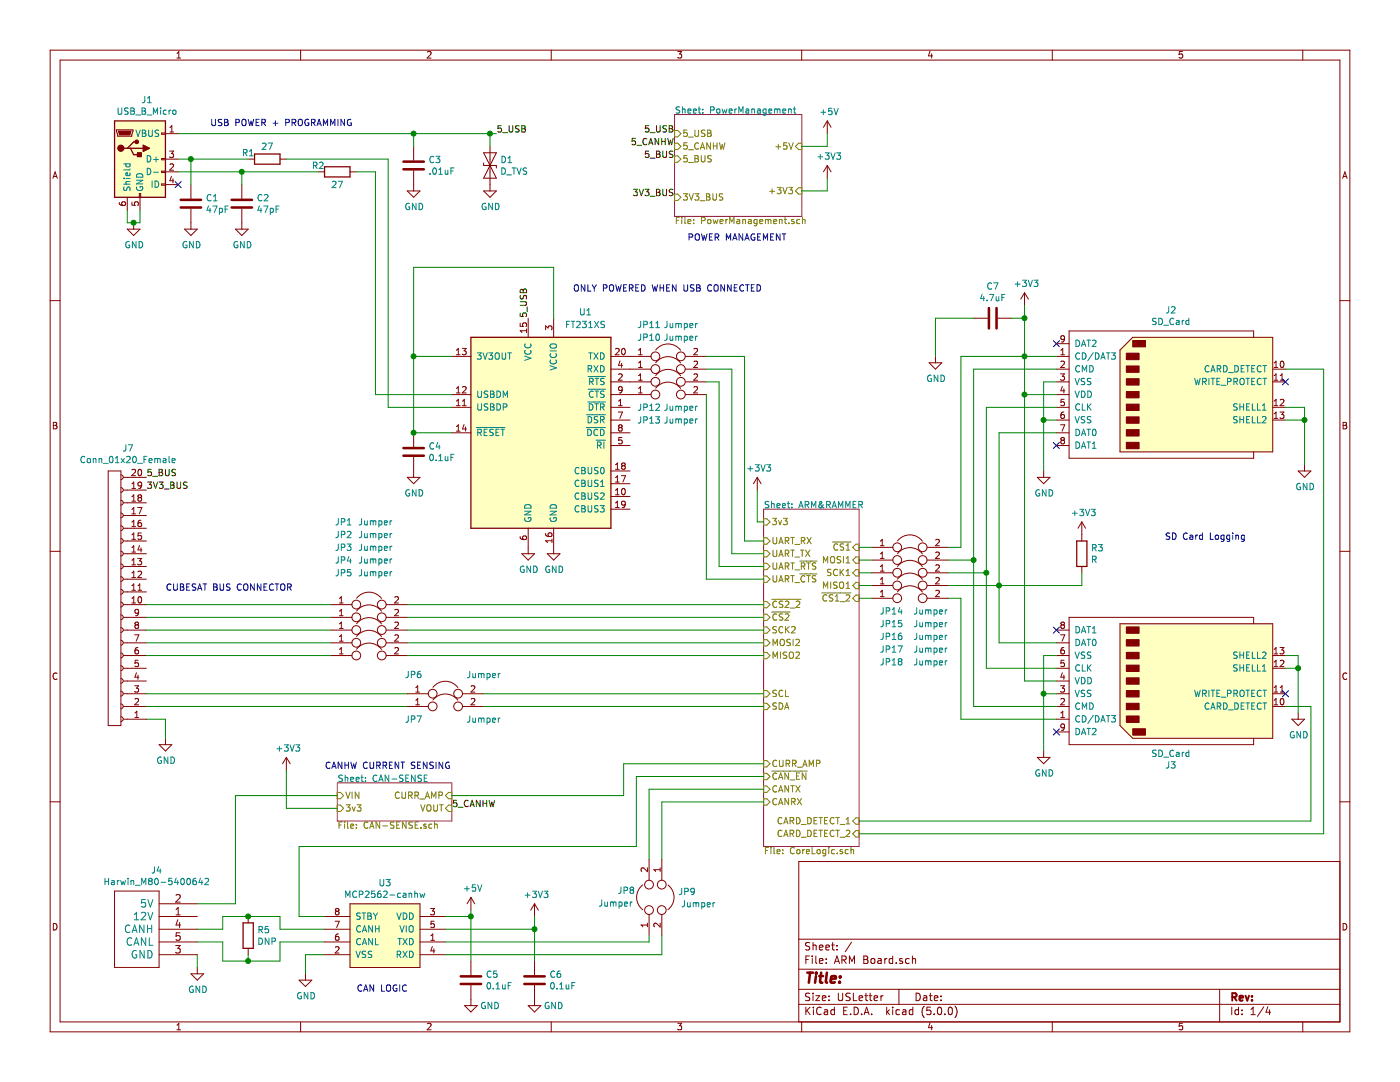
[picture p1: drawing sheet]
EESchema Schematic File Version 4
LIBS:ARM Board-cache
EELAYER 26 0
EELAYER END
$Descr USLetter 11000 8500
encoding utf-8
Sheet 1 4
Title ""
Date ""
Rev ""
Comp ""
Comment1 ""
Comment2 ""
Comment3 ""
Comment4 ""
$EndDescr
Text Notes 9150 4250 0    50   ~ 0
SD Card Logging
$Comp
L power:GND #PWR0113
U 1 1
P 1300 5800
F 0 "#PWR0113" H 1300 5550 50  0001 C CNN
F 1 "GND" H 1305 5627 50  0000 C CNN
F 2 "" H 1300 5800 50  0001 C CNN
F 3 "" H 1300 5800 50  0001 C CNN
	1    1300 5800
	1    0    0    -1  
$EndComp
Wire Wire Line
	1150 5650 1300 5650
Wire Wire Line
	1300 5650 1300 5800
$Comp
L power:GND #PWR0120
U 1 1
P 2400 7650
F 0 "#PWR0120" H 2400 7400 50  0001 C CNN
F 1 "GND" H 2405 7477 50  0000 C CNN
F 2 "" H 2400 7650 50  0001 C CNN
F 3 "" H 2400 7650 50  0001 C CNN
	1    2400 7650
	1    0    0    -1  
$EndComp
Wire Wire Line
	2550 7500 2400 7500
Wire Wire Line
	2400 7500 2400 7650
$Comp
L Device:R R5
U 1 1
P 1950 7350
F 0 "R5" H 2020 7396 50  0000 L CNN
F 1 "DNP" H 2020 7305 50  0000 L CNN
F 2 "Resistors_SMD:R_0603" V 1880 7350 50  0001 C CNN
F 3 "~" H 1950 7350 50  0001 C CNN
	1    1950 7350
	1    0    0    -1  
$EndComp
Wire Wire Line
	2550 7300 2200 7300
Wire Wire Line
	2200 7300 2200 7200
Wire Wire Line
	2200 7200 1950 7200
Wire Wire Line
	1950 7200 1750 7200
Wire Wire Line
	1750 7200 1750 7300
Wire Wire Line
	1750 7300 1550 7300
Connection ~ 1950 7200
Wire Wire Line
	1550 7400 1750 7400
Wire Wire Line
	1750 7400 1750 7550
Wire Wire Line
	1750 7550 1950 7550
Wire Wire Line
	1950 7550 1950 7500
Wire Wire Line
	1950 7550 2200 7550
Wire Wire Line
	2200 7550 2200 7400
Wire Wire Line
	2200 7400 2550 7400
Connection ~ 1950 7550
$Comp
L power:GND #PWR0121
U 1 1
P 1550 7600
F 0 "#PWR0121" H 1550 7350 50  0001 C CNN
F 1 "GND" H 1555 7427 50  0000 C CNN
F 2 "" H 1550 7600 50  0001 C CNN
F 3 "" H 1550 7600 50  0001 C CNN
	1    1550 7600
	1    0    0    -1  
$EndComp
Wire Wire Line
	1550 7500 1550 7600
$Comp
L ARM-Board-rescue:MCP2562-canhw-Payload_Canhw U3
U 1 1
P 3000 7200
F 0 "U3" H 2975 7465 50  0000 C CNN
F 1 "MCP2562-canhw" H 2975 7374 50  0000 C CNN
F 2 "Housings_SOIC:SOIC-8_3.9x4.9mm_Pitch1.27mm" H 3000 7200 50  0001 C CNN
F 3 "" H 3000 7200 50  0001 C CNN
	1    3000 7200
	-1   0    0    -1  
$EndComp
$Comp
L ARM-Board-rescue:Harwin_M80-5400642-Payload_Connectors J4
U 1 1
P 1250 6900
F 0 "J4" H 1231 6965 50  0000 C CNN
F 1 "Harwin_M80-5400642" H 1231 6874 50  0000 C CNN
F 2 "Payload_Connectors:connector_Harwin_M80-5000642" H 1250 6900 50  0001 C CNN
F 3 "" H 1250 6900 50  0001 C CNN
	1    1250 6900
	1    0    0    -1  
$EndComp
$Comp
L Interface_USB:FT231XS U1
U 1 1
P 4250 3400
F 0 "U1" H 4600 4350 50  0000 C CNN
F 1 "FT231XS" H 4600 4250 50  0000 C CNN
F 2 "Package_SO:SSOP-20_3.9x8.7mm_P0.635mm" H 4850 2450 50  0001 C CNN
F 3 "http://www.ftdichip.com/Products/ICs/FT231X.html" H 4250 3400 50  0001 C CNN
	1    4250 3400
	1    0    0    -1  
$EndComp
Wire Wire Line
	4350 2500 4350 2100
Wire Wire Line
	4350 2100 3250 2100
Wire Wire Line
	3250 2100 3250 2800
Wire Wire Line
	3250 2800 3550 2800
Wire Wire Line
	3250 2800 3250 3400
Wire Wire Line
	3250 3400 3550 3400
Connection ~ 3250 2800
$Comp
L Device:C C4
U 1 1
P 3250 3550
F 0 "C4" H 3365 3596 50  0000 L CNN
F 1 "0.1uF" H 3365 3505 50  0000 L CNN
F 2 "" H 3288 3400 50  0001 C CNN
F 3 "~" H 3250 3550 50  0001 C CNN
	1    3250 3550
	1    0    0    -1  
$EndComp
Connection ~ 3250 3400
$Comp
L power:GND #PWR06
U 1 1
P 3250 3700
F 0 "#PWR06" H 3250 3450 50  0001 C CNN
F 1 "GND" H 3255 3527 50  0000 C CNN
F 2 "" H 3250 3700 50  0001 C CNN
F 3 "" H 3250 3700 50  0001 C CNN
	1    3250 3700
	1    0    0    -1  
$EndComp
$Comp
L ARM-Board-rescue:Conn_01x20_Female-Payload_Connectors J7
U 1 1
P 1000 4800
F 0 "J7" H 994 3525 50  0000 C CNN
F 1 "Conn_01x20_Female" H 994 3616 50  0000 C CNN
F 2 "Pin_Headers:Pin_Header_Straight_2x10_Pitch2.54mm" H 1050 4750 50  0001 C CNN
F 3 "" H 1050 4750 50  0001 C CNN
	1    1000 4800
	-1   0    0    1   
$EndComp
$Comp
L power:GND #PWR010
U 1 1
P 4150 4300
F 0 "#PWR010" H 4150 4050 50  0001 C CNN
F 1 "GND" H 4155 4127 50  0000 C CNN
F 2 "" H 4150 4300 50  0001 C CNN
F 3 "" H 4150 4300 50  0001 C CNN
	1    4150 4300
	1    0    0    -1  
$EndComp
$Comp
L power:GND #PWR013
U 1 1
P 4350 4300
F 0 "#PWR013" H 4350 4050 50  0001 C CNN
F 1 "GND" H 4355 4127 50  0000 C CNN
F 2 "" H 4350 4300 50  0001 C CNN
F 3 "" H 4350 4300 50  0001 C CNN
	1    4350 4300
	1    0    0    -1  
$EndComp
$Sheet
S 5300 900  1000 800 
U 5CBBDC2B
F0 "PowerManagement" 50
F1 "PowerManagement.sch" 50
F2 "5_USB" I L 5300 1050 50 
F3 "5_CANHW" I L 5300 1150 50 
F4 "5_BUS" I L 5300 1250 50 
F5 "+5V" I R 6300 1150 50 
F6 "3V3_BUS" I L 5300 1550 50 
F7 "+3V3" I R 6300 1500 50 
$EndSheet
$Comp
L power:+5V #PWR015
U 1 1
P 6500 1050
F 0 "#PWR015" H 6500 900 50  0001 C CNN
F 1 "+5V" H 6515 1223 50  0000 C CNN
F 2 "" H 6500 1050 50  0001 C CNN
F 3 "" H 6500 1050 50  0001 C CNN
	1    6500 1050
	1    0    0    -1  
$EndComp
Wire Wire Line
	6500 1050 6500 1150
Wire Wire Line
	6500 1150 6300 1150
$Comp
L power:+3V3 #PWR016
U 1 1
P 6500 1400
F 0 "#PWR016" H 6500 1250 50  0001 C CNN
F 1 "+3V3" H 6515 1573 50  0000 C CNN
F 2 "" H 6500 1400 50  0001 C CNN
F 3 "" H 6500 1400 50  0001 C CNN
	1    6500 1400
	1    0    0    -1  
$EndComp
Wire Wire Line
	6500 1400 6500 1500
Wire Wire Line
	6500 1500 6300 1500
$Comp
L Device:R R1
U 1 1
P 2100 1250
F 0 "R1" V 2050 1100 50  0000 C CNN
F 1 "27" V 2000 1250 50  0000 C CNN
F 2 "" V 2030 1250 50  0001 C CNN
F 3 "~" H 2100 1250 50  0001 C CNN
	1    2100 1250
	0    1    1    0   
$EndComp
$Comp
L Device:R R2
U 1 1
P 2650 1350
F 0 "R2" V 2600 1200 50  0000 C CNN
F 1 "27" V 2750 1350 50  0000 C CNN
F 2 "" V 2580 1350 50  0001 C CNN
F 3 "~" H 2650 1350 50  0001 C CNN
	1    2650 1350
	0    1    1    0   
$EndComp
Wire Wire Line
	1400 1250 1500 1250
Wire Wire Line
	1400 1350 1900 1350
$Comp
L power:GND #PWR01
U 1 1
P 1050 1750
F 0 "#PWR01" H 1050 1500 50  0001 C CNN
F 1 "GND" H 1055 1577 50  0000 C CNN
F 2 "" H 1050 1750 50  0001 C CNN
F 3 "" H 1050 1750 50  0001 C CNN
	1    1050 1750
	1    0    0    -1  
$EndComp
Wire Wire Line
	1050 1750 1000 1750
Wire Wire Line
	1000 1750 1000 1650
Wire Wire Line
	1050 1750 1100 1750
Wire Wire Line
	1100 1750 1100 1650
Connection ~ 1050 1750
$Comp
L Device:C C1
U 1 1
P 1500 1600
F 0 "C1" H 1615 1646 50  0000 L CNN
F 1 "47pF" H 1615 1555 50  0000 L CNN
F 2 "" H 1538 1450 50  0001 C CNN
F 3 "~" H 1500 1600 50  0001 C CNN
	1    1500 1600
	1    0    0    -1  
$EndComp
$Comp
L Device:C C2
U 1 1
P 1900 1600
F 0 "C2" H 2015 1646 50  0000 L CNN
F 1 "47pF" H 2015 1555 50  0000 L CNN
F 2 "" H 1938 1450 50  0001 C CNN
F 3 "~" H 1900 1600 50  0001 C CNN
	1    1900 1600
	1    0    0    -1  
$EndComp
Wire Wire Line
	1500 1450 1500 1250
Connection ~ 1500 1250
Wire Wire Line
	1500 1250 1950 1250
Wire Wire Line
	1900 1350 1900 1450
Connection ~ 1900 1350
Wire Wire Line
	1900 1350 2500 1350
$Comp
L power:GND #PWR02
U 1 1
P 1500 1750
F 0 "#PWR02" H 1500 1500 50  0001 C CNN
F 1 "GND" H 1505 1577 50  0000 C CNN
F 2 "" H 1500 1750 50  0001 C CNN
F 3 "" H 1500 1750 50  0001 C CNN
	1    1500 1750
	1    0    0    -1  
$EndComp
$Comp
L power:GND #PWR03
U 1 1
P 1900 1750
F 0 "#PWR03" H 1900 1500 50  0001 C CNN
F 1 "GND" H 1905 1577 50  0000 C CNN
F 2 "" H 1900 1750 50  0001 C CNN
F 3 "" H 1900 1750 50  0001 C CNN
	1    1900 1750
	1    0    0    -1  
$EndComp
$Comp
L Device:C C3
U 1 1
P 3250 1300
F 0 "C3" H 3365 1346 50  0000 L CNN
F 1 ".01uF" H 3365 1255 50  0000 L CNN
F 2 "" H 3288 1150 50  0001 C CNN
F 3 "~" H 3250 1300 50  0001 C CNN
	1    3250 1300
	1    0    0    -1  
$EndComp
Wire Wire Line
	1400 1050 3250 1050
Wire Wire Line
	3250 1050 3250 1150
$Comp
L Device:D_TVS D1
U 1 1
P 3850 1300
F 0 "D1" V 3804 1379 50  0000 L CNN
F 1 "D_TVS" V 3895 1379 50  0000 L CNN
F 2 "" H 3850 1300 50  0001 C CNN
F 3 "~" H 3850 1300 50  0001 C CNN
	1    3850 1300
	0    1    1    0   
$EndComp
Wire Wire Line
	3850 1150 3850 1050
$Comp
L power:GND #PWR05
U 1 1
P 3250 1450
F 0 "#PWR05" H 3250 1200 50  0001 C CNN
F 1 "GND" H 3255 1277 50  0000 C CNN
F 2 "" H 3250 1450 50  0001 C CNN
F 3 "" H 3250 1450 50  0001 C CNN
	1    3250 1450
	1    0    0    -1  
$EndComp
$Comp
L power:GND #PWR09
U 1 1
P 3850 1450
F 0 "#PWR09" H 3850 1200 50  0001 C CNN
F 1 "GND" H 3855 1277 50  0000 C CNN
F 2 "" H 3850 1450 50  0001 C CNN
F 3 "" H 3850 1450 50  0001 C CNN
	1    3850 1450
	1    0    0    -1  
$EndComp
Text Notes 1650 1000 0    50   ~ 0
USB POWER + PROGRAMMING
Text Notes 1300 4650 0    50   ~ 0
CUBESAT BUS CONNECTOR
Wire Wire Line
	3500 7300 4200 7300
Wire Wire Line
	3500 7200 3700 7200
$Comp
L power:+3V3 #PWR011
U 1 1
P 4200 7200
F 0 "#PWR011" H 4200 7050 50  0001 C CNN
F 1 "+3V3" H 4215 7373 50  0000 C CNN
F 2 "" H 4200 7200 50  0001 C CNN
F 3 "" H 4200 7200 50  0001 C CNN
	1    4200 7200
	1    0    0    -1  
$EndComp
Wire Wire Line
	4200 7200 4200 7300
Text Label 5300 1050 2    50   ~ 0
5_USB
Text Label 5300 1150 2    50   ~ 0
5_CANHW
Text Label 5300 1250 2    50   ~ 0
5_BUS
Text Label 5300 1550 2    50   ~ 0
3V3_BUS
Text Label 1150 3750 0    50   ~ 0
5_BUS
Text Label 1150 3850 0    50   ~ 0
3V3_BUS
Wire Wire Line
	3500 7500 5200 7500
Wire Wire Line
	5100 7400 3500 7400
Wire Wire Line
	2550 7200 2350 7200
Wire Wire Line
	2350 7200 2350 6650
Wire Wire Line
	2350 6650 5000 6650
Wire Wire Line
	1150 5150 2600 5150
Wire Wire Line
	6000 5050 3200 5050
Wire Wire Line
	1150 4950 2600 4950
Wire Wire Line
	6000 4850 3200 4850
Wire Wire Line
	1150 4750 2600 4750
$Sheet
S 6000 4000 750  2650
U 5D19D8A9
F0 "ARM&RAMMER" 50
F1 "CoreLogic.sch" 50
F2 "3v3" I L 6000 4100 50 
F3 "UART_TX" I L 6000 4350 50 
F4 "UART_RX" I L 6000 4250 50 
F5 "UART_~CTS" I L 6000 4550 50 
F6 "UART_~RTS" I L 6000 4450 50 
F7 "~CS1" I R 6750 4300 50 
F8 "SCK1" I R 6750 4500 50 
F9 "MISO1" I R 6750 4600 50 
F10 "MOSI1" I R 6750 4400 50 
F11 "~CS2" I L 6000 4850 50 
F12 "SCK2" I L 6000 4950 50 
F13 "~CAN_EN" I L 6000 6100 50 
F14 "CANRX" I L 6000 6300 50 
F15 "CANTX" I L 6000 6200 50 
F16 "SCL" I L 6000 5450 50 
F17 "SDA" I L 6000 5550 50 
F18 "~CS1_2" I R 6750 4700 50 
F19 "~CS2_2" I L 6000 4750 50 
F20 "MISO2" I L 6000 5150 50 
F21 "MOSI2" I L 6000 5050 50 
F22 "CARD_DETECT_1" I R 6750 6450 50 
F23 "CARD_DETECT_2" I R 6750 6550 50 
F24 "CURR_AMP" I L 6000 6000 50 
$EndSheet
$Comp
L power:+3V3 #PWR014
U 1 1
P 5950 3850
F 0 "#PWR014" H 5950 3700 50  0001 C CNN
F 1 "+3V3" H 5965 4023 50  0000 C CNN
F 2 "" H 5950 3850 50  0001 C CNN
F 3 "" H 5950 3850 50  0001 C CNN
	1    5950 3850
	1    0    0    -1  
$EndComp
Wire Wire Line
	5950 3850 5950 4100
Wire Wire Line
	5950 4100 6000 4100
Wire Wire Line
	1150 5450 3200 5450
Wire Wire Line
	1150 5550 3200 5550
Wire Wire Line
	6000 6300 5200 6300
Wire Wire Line
	5000 6100 6000 6100
Wire Wire Line
	5100 6200 6000 6200
Text Notes 2800 7800 0    50   ~ 0
CAN LOGIC
Text Notes 5400 1900 0    50   ~ 0
POWER MANAGEMENT
Wire Wire Line
	3550 3100 2950 3100
Wire Wire Line
	2950 3100 2950 1350
Wire Wire Line
	2950 1350 2800 1350
Wire Wire Line
	3550 3200 3050 3200
Wire Wire Line
	3050 3200 3050 1250
Wire Wire Line
	3050 1250 2250 1250
Text Label 3900 1050 0    50   ~ 0
5_USB
Wire Wire Line
	3900 1050 3850 1050
Connection ~ 3850 1050
Wire Wire Line
	3850 1050 3250 1050
Connection ~ 3250 1050
$Comp
L Device:C C5
U 1 1
P 3700 7700
F 0 "C5" H 3815 7746 50  0000 L CNN
F 1 "0.1uF" H 3815 7655 50  0000 L CNN
F 2 "" H 3738 7550 50  0001 C CNN
F 3 "~" H 3700 7700 50  0001 C CNN
	1    3700 7700
	1    0    0    -1  
$EndComp
$Comp
L power:GND #PWR08
U 1 1
P 3700 7850
F 0 "#PWR08" H 3700 7600 50  0001 C CNN
F 1 "GND" H 3850 7800 50  0000 C CNN
F 2 "" H 3700 7850 50  0001 C CNN
F 3 "" H 3700 7850 50  0001 C CNN
	1    3700 7850
	1    0    0    -1  
$EndComp
$Comp
L Device:C C6
U 1 1
P 4200 7700
F 0 "C6" H 4315 7746 50  0000 L CNN
F 1 "0.1uF" H 4315 7655 50  0000 L CNN
F 2 "" H 4238 7550 50  0001 C CNN
F 3 "~" H 4200 7700 50  0001 C CNN
	1    4200 7700
	1    0    0    -1  
$EndComp
Wire Wire Line
	4200 7300 4200 7550
Connection ~ 4200 7300
$Comp
L power:GND #PWR012
U 1 1
P 4200 7850
F 0 "#PWR012" H 4200 7600 50  0001 C CNN
F 1 "GND" H 4350 7800 50  0000 C CNN
F 2 "" H 4200 7850 50  0001 C CNN
F 3 "" H 4200 7850 50  0001 C CNN
	1    4200 7850
	1    0    0    -1  
$EndComp
$Comp
L Connector:SD_Card J2
U 1 1
P 9200 3100
F 0 "J2" H 9200 3765 50  0000 C CNN
F 1 "SD_Card" H 9200 3674 50  0000 C CNN
F 2 "" H 9200 3100 50  0001 C CNN
F 3 "http://portal.fciconnect.com/Comergent//fci/drawing/10067847.pdf" H 9200 3100 50  0001 C CNN
	1    9200 3100
	1    0    0    -1  
$EndComp
Wire Wire Line
	7550 2800 7550 4300
Wire Wire Line
	7550 4300 7450 4300
Wire Wire Line
	6750 4400 6850 4400
Wire Wire Line
	7650 2900 8300 2900
Wire Wire Line
	6750 4500 6850 4500
NoConn ~ 8300 2700
$Comp
L power:+3V3 #PWR018
U 1 1
P 8050 2400
F 0 "#PWR018" H 8050 2250 50  0001 C CNN
F 1 "+3V3" H 8065 2573 50  0000 C CNN
F 2 "" H 8050 2400 50  0001 C CNN
F 3 "" H 8050 2400 50  0001 C CNN
	1    8050 2400
	1    0    0    -1  
$EndComp
$Comp
L Device:C C7
U 1 1
P 7800 2500
F 0 "C7" V 7548 2500 50  0000 C CNN
F 1 "4.7uF" V 7639 2500 50  0000 C CNN
F 2 "" H 7838 2350 50  0001 C CNN
F 3 "~" H 7800 2500 50  0001 C CNN
	1    7800 2500
	0    1    1    0   
$EndComp
$Comp
L power:GND #PWR017
U 1 1
P 7350 2800
F 0 "#PWR017" H 7350 2550 50  0001 C CNN
F 1 "GND" H 7355 2627 50  0000 C CNN
F 2 "" H 7350 2800 50  0001 C CNN
F 3 "" H 7350 2800 50  0001 C CNN
	1    7350 2800
	1    0    0    -1  
$EndComp
Wire Wire Line
	7350 2800 7350 2500
Wire Wire Line
	7350 2500 7650 2500
Wire Wire Line
	7950 2500 8050 2500
Wire Wire Line
	8050 2500 8050 2400
Wire Wire Line
	8050 2500 8050 2800
Wire Wire Line
	8050 3100 8300 3100
Connection ~ 8050 2500
$Comp
L power:GND #PWR019
U 1 1
P 8200 3700
F 0 "#PWR019" H 8200 3450 50  0001 C CNN
F 1 "GND" H 8205 3527 50  0000 C CNN
F 2 "" H 8200 3700 50  0001 C CNN
F 3 "" H 8200 3700 50  0001 C CNN
	1    8200 3700
	1    0    0    -1  
$EndComp
Wire Wire Line
	8200 3700 8200 3300
Wire Wire Line
	8200 3000 8300 3000
Wire Wire Line
	7850 4600 7450 4600
Wire Wire Line
	7750 3200 7750 4500
Wire Wire Line
	8300 3400 7850 3400
Wire Wire Line
	7850 3400 7850 4600
Wire Wire Line
	7750 3200 8300 3200
Wire Wire Line
	8300 3300 8200 3300
Connection ~ 8200 3300
Wire Wire Line
	8200 3300 8200 3000
NoConn ~ 8300 3500
$Comp
L Device:R R3
U 1 1
P 8500 4350
F 0 "R3" H 8570 4396 50  0000 L CNN
F 1 "R" H 8570 4305 50  0000 L CNN
F 2 "Resistors_SMD:R_0603" V 8430 4350 50  0001 C CNN
F 3 "~" H 8500 4350 50  0001 C CNN
	1    8500 4350
	1    0    0    -1  
$EndComp
Wire Wire Line
	7850 4600 8500 4600
Connection ~ 7850 4600
Wire Wire Line
	8500 4500 8500 4600
$Comp
L power:+3V3 #PWR021
U 1 1
P 8500 4200
F 0 "#PWR021" H 8500 4050 50  0001 C CNN
F 1 "+3V3" H 8515 4373 50  0000 C CNN
F 2 "" H 8500 4200 50  0001 C CNN
F 3 "" H 8500 4200 50  0001 C CNN
	1    8500 4200
	1    0    0    -1  
$EndComp
$Comp
L Connector:SD_Card J3
U 1 1
P 9200 5350
F 0 "J3" H 9200 6015 50  0000 C CNN
F 1 "SD_Card" H 9200 5924 50  0000 C CNN
F 2 "" H 9200 5350 50  0001 C CNN
F 3 "http://portal.fciconnect.com/Comergent//fci/drawing/10067847.pdf" H 9200 5350 50  0001 C CNN
	1    9200 5350
	1    0    0    1   
$EndComp
NoConn ~ 8300 4950
$Comp
L power:GND #PWR020
U 1 1
P 8200 5900
F 0 "#PWR020" H 8200 5650 50  0001 C CNN
F 1 "GND" H 8205 5727 50  0000 C CNN
F 2 "" H 8200 5900 50  0001 C CNN
F 3 "" H 8200 5900 50  0001 C CNN
	1    8200 5900
	1    0    0    -1  
$EndComp
NoConn ~ 8300 5750
Wire Wire Line
	8050 2800 8050 3100
Wire Wire Line
	7550 2800 8050 2800
Wire Wire Line
	10300 6450 10300 5550
$Comp
L power:GND #PWR022
U 1 1
P 10200 5600
F 0 "#PWR022" H 10200 5350 50  0001 C CNN
F 1 "GND" H 10205 5427 50  0000 C CNN
F 2 "" H 10200 5600 50  0001 C CNN
F 3 "" H 10200 5600 50  0001 C CNN
	1    10200 5600
	1    0    0    -1  
$EndComp
Wire Wire Line
	10200 5600 10200 5250
Wire Wire Line
	10200 5250 10100 5250
Wire Wire Line
	10100 5150 10200 5150
Wire Wire Line
	10200 5150 10200 5250
Connection ~ 10200 5250
Wire Wire Line
	10400 6550 10400 2900
Wire Wire Line
	10400 2900 10100 2900
$Comp
L power:GND #PWR023
U 1 1
P 10250 3650
F 0 "#PWR023" H 10250 3400 50  0001 C CNN
F 1 "GND" H 10255 3477 50  0000 C CNN
F 2 "" H 10250 3650 50  0001 C CNN
F 3 "" H 10250 3650 50  0001 C CNN
	1    10250 3650
	1    0    0    -1  
$EndComp
Wire Wire Line
	10250 3650 10250 3300
Wire Wire Line
	10250 3300 10100 3300
Wire Wire Line
	10100 3200 10250 3200
Wire Wire Line
	10250 3200 10250 3300
Connection ~ 10250 3300
Connection ~ 8050 2800
Wire Wire Line
	8050 2800 8300 2800
$Comp
L Connector:USB_B_Micro J1
U 1 1
P 1100 1250
F 0 "J1" H 1155 1717 50  0000 C CNN
F 1 "USB_B_Micro" H 1155 1626 50  0000 C CNN
F 2 "" H 1250 1200 50  0001 C CNN
F 3 "~" H 1250 1200 50  0001 C CNN
	1    1100 1250
	1    0    0    -1  
$EndComp
NoConn ~ 1400 1450
Text Label 4150 2500 1    50   ~ 0
5_USB
Text Notes 4500 2300 0    50   ~ 0
ONLY POWERED WHEN USB CONNECTED
NoConn ~ 10100 3000
NoConn ~ 10100 5450
$Sheet
S 2650 6150 900  300 
U 5D719133
F0 "CAN-SENSE" 50
F1 "CAN-SENSE.sch" 50
F2 "VIN" I L 2650 6250 50 
F3 "3v3" I L 2650 6350 50 
F4 "CURR_AMP" I R 3550 6250 50 
F5 "VOUT" I R 3550 6350 50 
$EndSheet
$Comp
L power:+3V3 #PWR04
U 1 1
P 2250 6050
F 0 "#PWR04" H 2250 5900 50  0001 C CNN
F 1 "+3V3" H 2265 6223 50  0000 C CNN
F 2 "" H 2250 6050 50  0001 C CNN
F 3 "" H 2250 6050 50  0001 C CNN
	1    2250 6050
	1    0    0    -1  
$EndComp
Wire Wire Line
	2250 6050 2250 6350
Wire Wire Line
	2250 6350 2650 6350
$Comp
L power:+5V #PWR07
U 1 1
P 3700 7150
F 0 "#PWR07" H 3700 7000 50  0001 C CNN
F 1 "+5V" H 3715 7323 50  0000 C CNN
F 2 "" H 3700 7150 50  0001 C CNN
F 3 "" H 3700 7150 50  0001 C CNN
	1    3700 7150
	1    0    0    -1  
$EndComp
Wire Wire Line
	3700 7150 3700 7200
Wire Wire Line
	3700 7550 3700 7200
Connection ~ 3700 7200
Wire Wire Line
	7550 4700 7450 4700
Wire Wire Line
	5100 6200 5100 6750
Wire Wire Line
	5200 6300 5200 6750
Wire Wire Line
	5000 6100 5000 6650
Wire Wire Line
	1550 7100 1850 7100
Wire Wire Line
	1850 7100 1850 6250
Wire Wire Line
	1850 6250 2650 6250
Wire Wire Line
	6750 6450 10300 6450
Wire Wire Line
	6750 6550 10400 6550
Text Label 3550 6350 0    50   ~ 0
5_CANHW
Wire Wire Line
	3550 6250 4900 6250
Wire Wire Line
	4900 6250 4900 6000
Wire Wire Line
	4900 6000 6000 6000
Text Notes 2550 6050 0    50   ~ 0
CANHW CURRENT SENSING
$Comp
L Device:Jumper JP1
U 1 1
P 2900 4750
F 0 "JP1" H 2700 5400 50  0000 C CNN
F 1 "Jumper" H 2950 5400 50  0000 C CNN
F 2 "" H 2900 4750 50  0001 C CNN
F 3 "~" H 2900 4750 50  0001 C CNN
	1    2900 4750
	1    0    0    -1  
$EndComp
Wire Wire Line
	3200 4750 6000 4750
$Comp
L Device:Jumper JP2
U 1 1
P 2900 4850
F 0 "JP2" H 2700 5500 50  0000 C CNN
F 1 "Jumper" H 2950 5500 50  0000 C CNN
F 2 "" H 2900 4850 50  0001 C CNN
F 3 "~" H 2900 4850 50  0001 C CNN
	1    2900 4850
	1    0    0    -1  
$EndComp
Wire Wire Line
	2600 4850 1150 4850
$Comp
L Device:Jumper JP3
U 1 1
P 2900 4950
F 0 "JP3" H 2700 5600 50  0000 C CNN
F 1 "Jumper" H 2950 5600 50  0000 C CNN
F 2 "" H 2900 4950 50  0001 C CNN
F 3 "~" H 2900 4950 50  0001 C CNN
	1    2900 4950
	1    0    0    -1  
$EndComp
Wire Wire Line
	3200 4950 6000 4950
$Comp
L Device:Jumper JP4
U 1 1
P 2900 5050
F 0 "JP4" H 2700 5700 50  0000 C CNN
F 1 "Jumper" H 2950 5700 50  0000 C CNN
F 2 "" H 2900 5050 50  0001 C CNN
F 3 "~" H 2900 5050 50  0001 C CNN
	1    2900 5050
	1    0    0    -1  
$EndComp
Wire Wire Line
	2600 5050 1150 5050
$Comp
L Device:Jumper JP5
U 1 1
P 2900 5150
F 0 "JP5" H 2700 5800 50  0000 C CNN
F 1 "Jumper" H 2950 5800 50  0000 C CNN
F 2 "" H 2900 5150 50  0001 C CNN
F 3 "~" H 2900 5150 50  0001 C CNN
	1    2900 5150
	1    0    0    -1  
$EndComp
Wire Wire Line
	3200 5150 6000 5150
$Comp
L Device:Jumper JP6
U 1 1
P 3500 5450
F 0 "JP6" H 3250 5600 50  0000 C CNN
F 1 "Jumper" H 3800 5600 50  0000 C CNN
F 2 "" H 3500 5450 50  0001 C CNN
F 3 "~" H 3500 5450 50  0001 C CNN
	1    3500 5450
	1    0    0    -1  
$EndComp
Wire Wire Line
	3800 5450 6000 5450
$Comp
L Device:Jumper JP7
U 1 1
P 3500 5550
F 0 "JP7" H 3250 5450 50  0000 C CNN
F 1 "Jumper" H 3800 5450 50  0000 C CNN
F 2 "" H 3500 5550 50  0001 C CNN
F 3 "~" H 3500 5550 50  0001 C CNN
	1    3500 5550
	1    0    0    -1  
$EndComp
Wire Wire Line
	3800 5550 6000 5550
$Comp
L Device:Jumper JP9
U 1 1
P 5200 7050
F 0 "JP9" V 5154 7177 50  0000 L CNN
F 1 "Jumper" V 5250 7200 50  0000 L CNN
F 2 "" H 5200 7050 50  0001 C CNN
F 3 "~" H 5200 7050 50  0001 C CNN
	1    5200 7050
	0    1    1    0   
$EndComp
Wire Wire Line
	5200 7350 5200 7500
$Comp
L Device:Jumper JP8
U 1 1
P 5100 7050
F 0 "JP8" V 5150 7300 50  0000 R CNN
F 1 "Jumper" V 5050 7450 50  0000 R CNN
F 2 "" H 5100 7050 50  0001 C CNN
F 3 "~" H 5100 7050 50  0001 C CNN
	1    5100 7050
	0    -1   -1   0   
$EndComp
Wire Wire Line
	5100 7350 5100 7400
$Comp
L Device:Jumper JP13
U 1 1
P 5250 3100
F 0 "JP13" H 5100 2900 50  0000 C CNN
F 1 "Jumper" H 5350 2900 50  0000 C CNN
F 2 "" H 5250 3100 50  0001 C CNN
F 3 "~" H 5250 3100 50  0001 C CNN
	1    5250 3100
	1    0    0    -1  
$EndComp
$Comp
L Device:Jumper JP12
U 1 1
P 5250 3000
F 0 "JP12" H 5100 2800 50  0000 C CNN
F 1 "Jumper" H 5350 2800 50  0000 C CNN
F 2 "" H 5250 3000 50  0001 C CNN
F 3 "~" H 5250 3000 50  0001 C CNN
	1    5250 3000
	1    0    0    -1  
$EndComp
$Comp
L Device:Jumper JP11
U 1 1
P 5250 2900
F 0 "JP11" H 5100 3250 50  0000 C CNN
F 1 "Jumper" H 5350 3150 50  0000 C CNN
F 2 "" H 5250 2900 50  0001 C CNN
F 3 "~" H 5250 2900 50  0001 C CNN
	1    5250 2900
	1    0    0    -1  
$EndComp
$Comp
L Device:Jumper JP10
U 1 1
P 5250 2800
F 0 "JP10" H 5100 2950 50  0000 C CNN
F 1 "Jumper" H 5350 3050 50  0000 C CNN
F 2 "" H 5250 2800 50  0001 C CNN
F 3 "~" H 5250 2800 50  0001 C CNN
	1    5250 2800
	1    0    0    -1  
$EndComp
Wire Wire Line
	5550 3000 5650 3000
Wire Wire Line
	5550 2900 5750 2900
Wire Wire Line
	5550 2800 5850 2800
Wire Wire Line
	5550 3100 5550 4550
Wire Wire Line
	5550 4550 6000 4550
Wire Wire Line
	6000 4450 5650 4450
Wire Wire Line
	5650 4450 5650 3000
Wire Wire Line
	6000 4350 5750 4350
Wire Wire Line
	5750 4350 5750 2900
Wire Wire Line
	6000 4250 5850 4250
Wire Wire Line
	5850 4250 5850 2800
$Comp
L Device:Jumper JP14
U 1 1
P 7150 4300
F 0 "JP14" H 7100 3800 50  0000 R CNN
F 1 "Jumper" H 7450 3800 50  0000 R CNN
F 2 "" H 7150 4300 50  0001 C CNN
F 3 "~" H 7150 4300 50  0001 C CNN
	1    7150 4300
	1    0    0    -1  
$EndComp
Wire Wire Line
	6850 4300 6750 4300
$Comp
L Device:Jumper JP15
U 1 1
P 7150 4400
F 0 "JP15" H 7100 3900 50  0000 R CNN
F 1 "Jumper" H 7450 3900 50  0000 R CNN
F 2 "" H 7150 4400 50  0001 C CNN
F 3 "~" H 7150 4400 50  0001 C CNN
	1    7150 4400
	1    0    0    -1  
$EndComp
Wire Wire Line
	7450 4400 7650 4400
$Comp
L Device:Jumper JP16
U 1 1
P 7150 4500
F 0 "JP16" H 7100 4000 50  0000 R CNN
F 1 "Jumper" H 7450 4000 50  0000 R CNN
F 2 "" H 7150 4500 50  0001 C CNN
F 3 "~" H 7150 4500 50  0001 C CNN
	1    7150 4500
	1    0    0    -1  
$EndComp
Wire Wire Line
	7450 4500 7750 4500
$Comp
L Device:Jumper JP17
U 1 1
P 7150 4600
F 0 "JP17" H 7100 4100 50  0000 R CNN
F 1 "Jumper" H 7450 4100 50  0000 R CNN
F 2 "" H 7150 4600 50  0001 C CNN
F 3 "~" H 7150 4600 50  0001 C CNN
	1    7150 4600
	1    0    0    -1  
$EndComp
Wire Wire Line
	6850 4600 6750 4600
$Comp
L Device:Jumper JP18
U 1 1
P 7150 4700
F 0 "JP18" H 7100 4200 50  0000 R CNN
F 1 "Jumper" H 7450 4200 50  0000 R CNN
F 2 "" H 7150 4700 50  0001 C CNN
F 3 "~" H 7150 4700 50  0001 C CNN
	1    7150 4700
	1    0    0    -1  
$EndComp
Wire Wire Line
	6850 4700 6750 4700
Wire Wire Line
	7550 4700 7550 5650
Wire Wire Line
	7550 5650 8300 5650
Wire Wire Line
	8300 5550 7650 5550
Wire Wire Line
	7650 2900 7650 4400
Connection ~ 7650 4400
Wire Wire Line
	7650 4400 7650 5550
Wire Wire Line
	8300 5250 7750 5250
Wire Wire Line
	7750 5250 7750 4500
Connection ~ 7750 4500
Wire Wire Line
	8300 5050 7850 5050
Wire Wire Line
	7850 5050 7850 4600
Wire Wire Line
	8050 3100 8050 5350
Wire Wire Line
	8050 5350 8300 5350
Connection ~ 8050 3100
Wire Wire Line
	8300 5450 8200 5450
Wire Wire Line
	8200 5450 8200 5900
Wire Wire Line
	8300 5150 8200 5150
Wire Wire Line
	8200 5150 8200 5450
Connection ~ 8200 5450
Wire Wire Line
	10300 5550 10100 5550
$EndSCHEMATC
